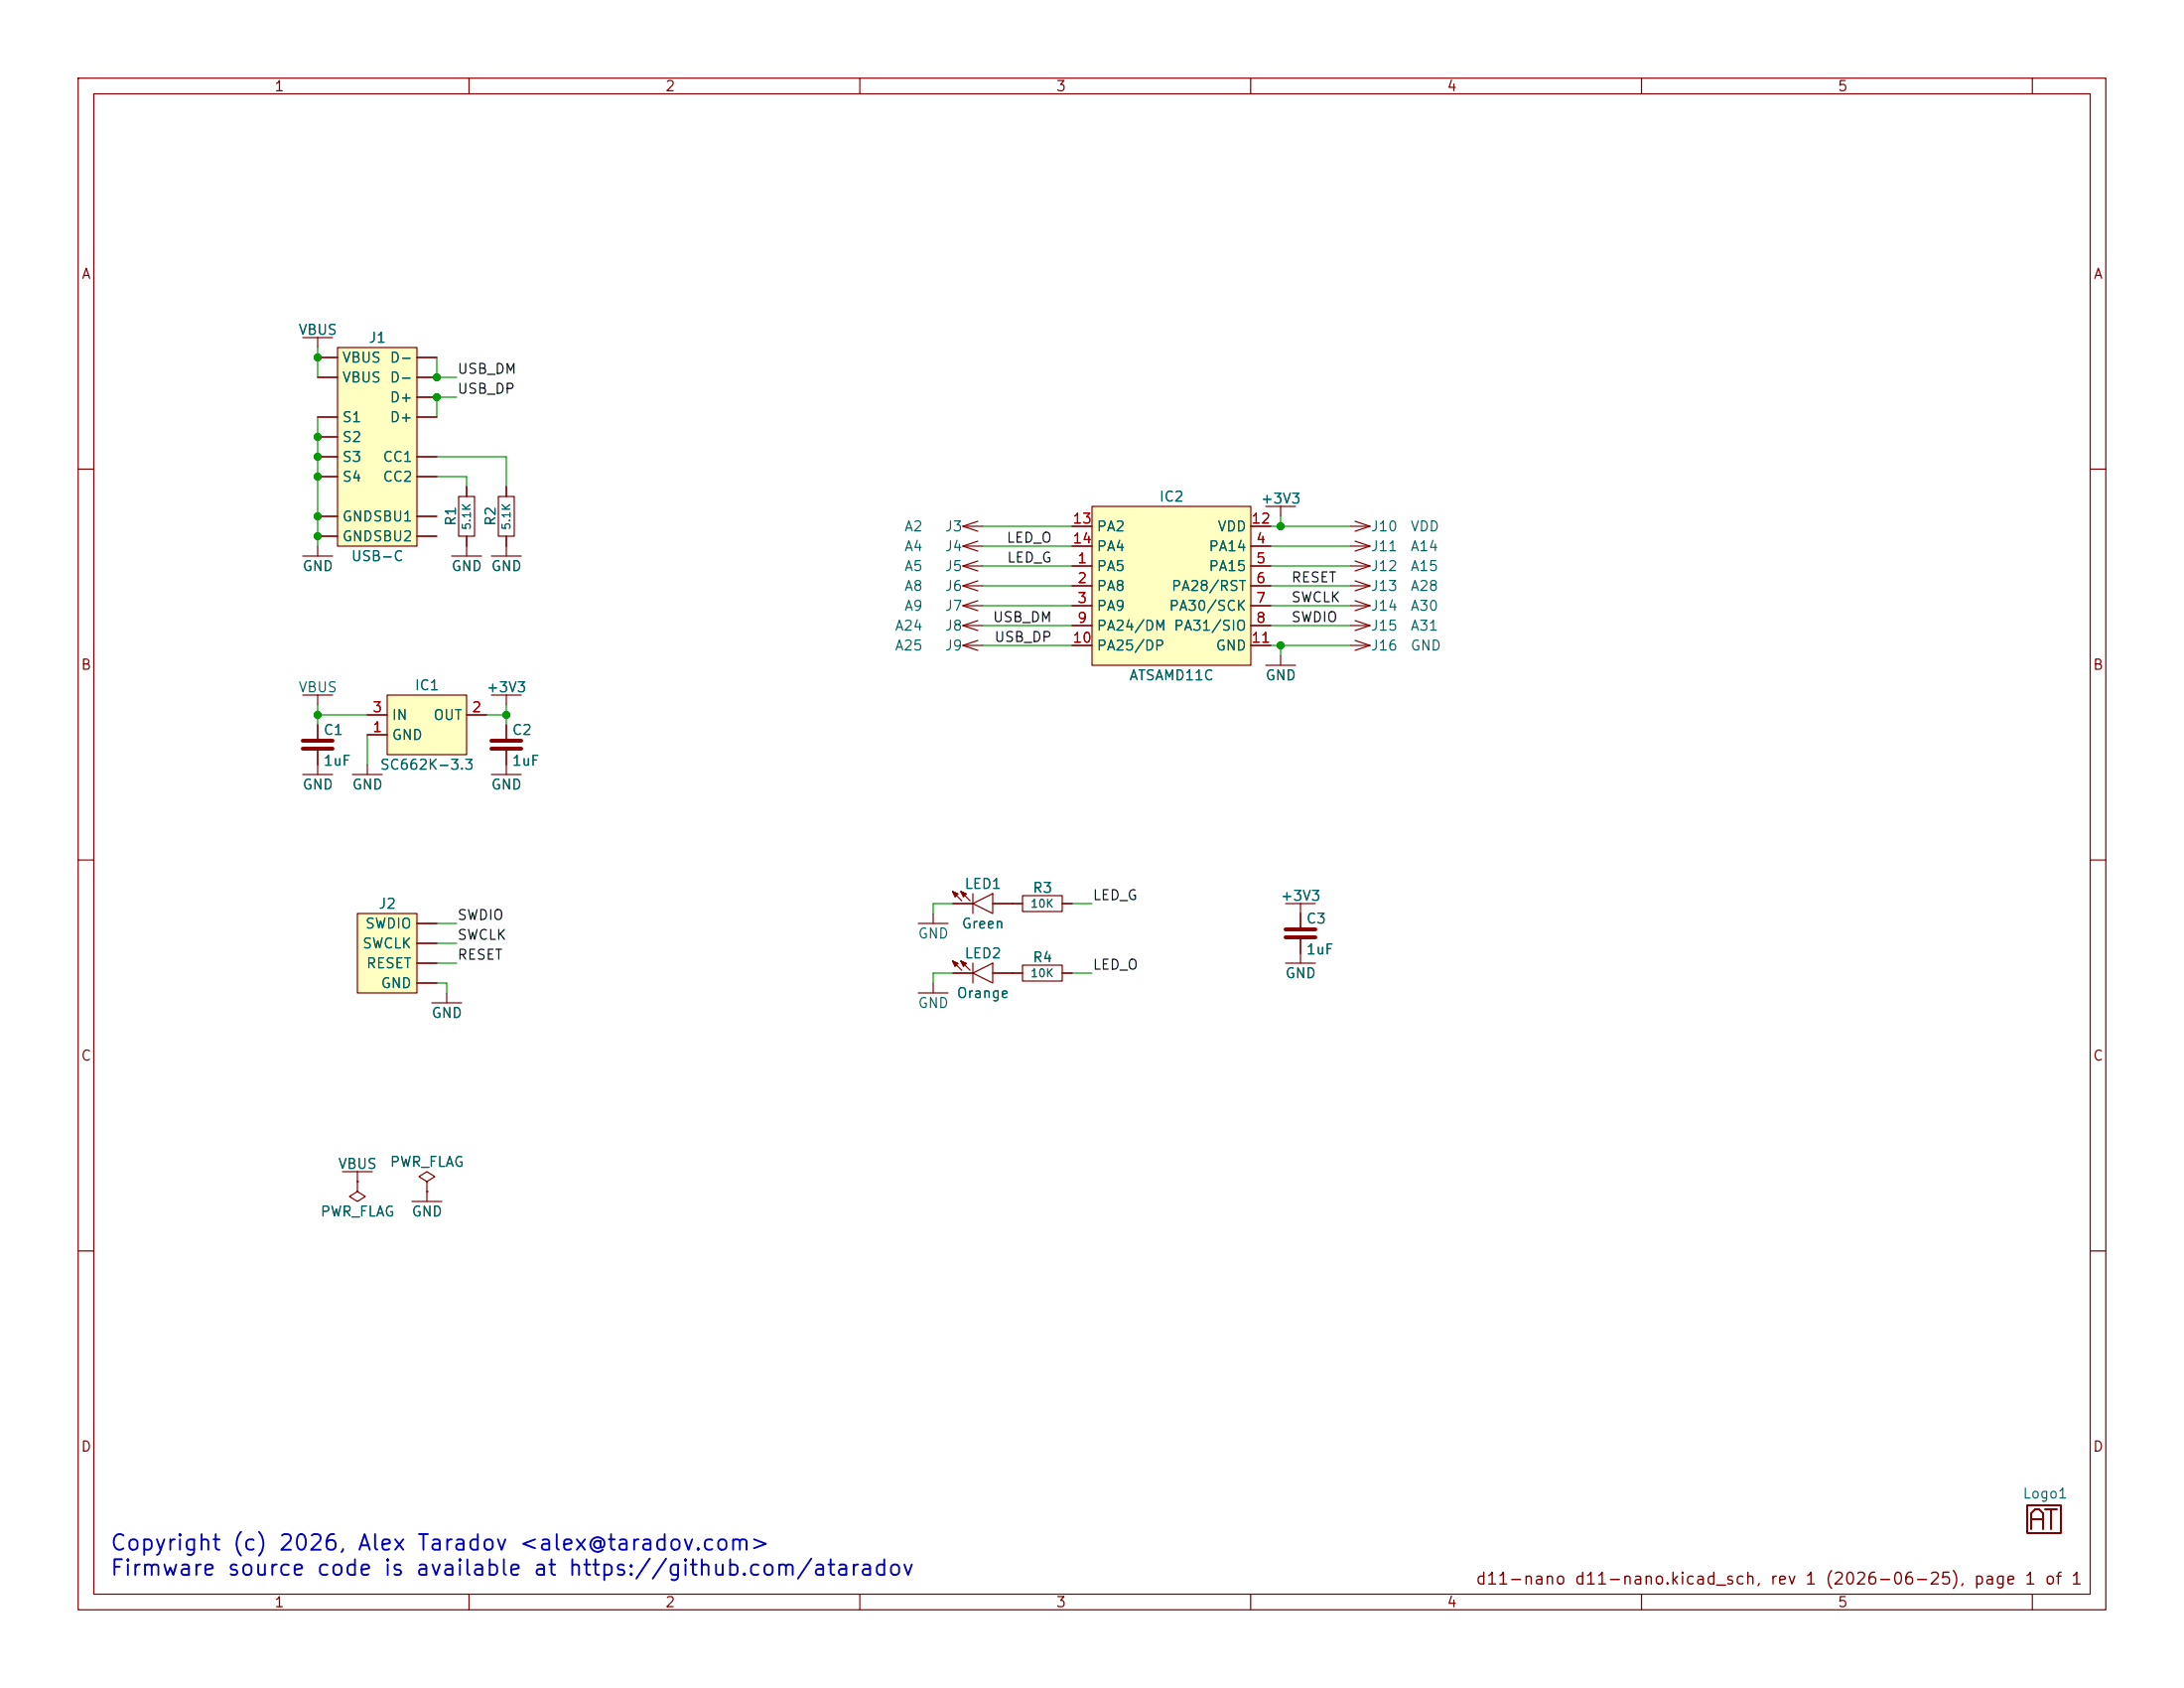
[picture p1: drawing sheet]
<svg xmlns="http://www.w3.org/2000/svg" width="279mm" height="216mm" viewBox="0 0 279 216" stroke-linecap="round" stroke-linejoin="round" font-family="sans-serif">
<g fill="none" stroke="#840000" stroke-width=".15">
<path d="M10 10h259.4v195.9h-259.4zM12 12h255.4v191.9h-255.4zM60 10v2M110 10v2M160 10v2M210 10v2M260 10v2M10 60h2M123.2 69.9l1.9 .6M123.2 69.9h2.5M123.2 67.3l1.9 .6M123.2 67.3h2.5"/>
<path d="M123.2 74.9h2.5M123.2 77.5h2.5M123.2 72.4h2.5M123.2 72.4l1.9 .6M123.2 74.9l1.9 .7M123.2 77.5l1.9 .6M125.1 69.2l-1.9 .7M125.1 66.7l-1.9 .6M125.1 71.8l-1.9 .6M125.1 74.3l-1.9 .6M125.1 79.4l-1.9 .6M125.1 76.8l-1.9 .7"/>
<path d="M172.7 69.9h2.6M172.7 67.3h2.6M172.7 74.9h2.6M172.7 77.5h2.6M172.7 72.4h2.6M173.4 66.7l1.9 .6M173.4 79.4l1.9 .6M173.4 74.3l1.9 .6M173.4 76.8l1.9 .7M173.4 69.2l1.9 .7M173.4 71.8l1.9 .6M175.3 67.3l-1.9 .6"/>
<path d="M175.3 74.9l-1.9 .7M175.3 77.5l-1.9 .6M175.3 69.9l-1.9 .6M175.3 72.4l-1.9 .6M267.4 60h2M38.7 88.9h3.8M40.6 88.9v1.3M64.8 92.7v1.9M64.8 95.9v1.9M123.2 80h2.5M123.2 82.6h2.5M123.2 80l1.9 .6"/>
<path d="M123.2 82.6l1.9 .6M125.1 81.9l-1.9 .7M172.7 80h2.6M172.7 82.6h2.6M173.4 81.9l1.9 .7M175.3 80l-1.9 .6M175.3 82.6l-1.9 .6M10 110h2M267.4 110h2M10 160h2M267.4 160h2M60 203.9v2"/>
<path d="M110 203.9v2M160 203.9v2M210 203.9v2M260 203.9v2"/>
</g>
<path d="M62.9 94.7h3.8M62.9 95.8h3.8" fill="none" stroke="#840000" stroke-width=".5"/>
<path d="M45.7 116.8h7.6v10.2h-7.6z" fill="#ffffc2"/>
<path d="M45.7 116.8h7.6v10.2h-7.6zM53.3 118.1h2.6M53.3 125.7h2.6M53.3 123.2h2.6M53.3 120.7h2.6" fill="none" stroke="#840000" stroke-width=".15"/>
<path d="M49.5 88.9h10.2v7.6h-10.2z" fill="#ffffc2"/>
<g fill="none" stroke="#840000" stroke-width=".15">
<path d="M38.7 43.2h3.8M40.6 43.2v1.3M62.9 71.1h3.8M64.8 69.9v1.2M161.9 64.8h3.8M163.8 64.8v1.2M38.7 99.1h3.8M40.6 92.7v1.9M40.6 95.9v3.2M45.1 99.1h3.8M47 94h2.5M47 91.4h2.5"/>
<path d="M47 97.8v1.3M49.5 88.9h10.2v7.6h-10.2zM59.7 91.4h2.5M62.9 88.9h3.8M62.9 99.1h3.8M64.8 88.9v1.3M64.8 97.8v1.3M161.9 85.1h3.8M163.8 83.8v1.3M117.5 118.1h3.8M119.4 116.8v1.3M121.9 115.6h2.6"/>
<path d="M122.4 114.4l-.5-.4 .4 .6M122.5 114.4l-.3 .3-.3-.7 .6 .4-.6-.4 1.1 1.2M123.5 114.4l-.6-.4 .4 .6M123.6 114.4l-.4 .3-.3-.7 .7 .4-.7-.4 1.2 1.2M124.5 115.6l2.5-1.3v2.5zM124.5 114.3v2.5M127 115.6h3.8M130.8 114.6h5.1v2h-5.1zM135.9 115.6h1.3M164.5 115.6h3.8M166.4 115.6v3.1M55.2 128.3h3.9"/>
<path d="M57.1 127v1.3M117.5 127h3.8M119.4 125.7v1.3M121.9 124.5h2.6M122.4 123.3l-.5-.4 .4 .6M122.5 123.2l-.3 .4-.3-.7 .6 .3-.6-.3 1.1 1.2M123.5 123.3l-.6-.4 .4 .6M123.6 123.2l-.4 .4-.3-.7 .7 .3-.7-.3 1.2 1.2M124.5 124.5l2.5-1.3v2.5zM124.5 123.2v2.5M127 124.5h3.8M130.8 123.4h5.1v2.1h-5.1z"/>
<path d="M135.9 124.5h1.3M164.5 123.2h3.8M166.4 120v3.2"/>
</g>
<path d="M38.7 94.7h3.8M38.7 95.8h3.8M164.5 118.9h3.8M164.5 119.9h3.8" fill="none" stroke="#840000" stroke-width=".5"/>
<path d="M259.3 192.5h4.4v3.6h-4.4zM259.8 195.6v-2.1l.5-.5h.6l.5 .5v2.1M259.8 194.3h1.6M261.6 193h1.5M262.4 193v2.6" fill="none" stroke="#840000" stroke-width=".25"/>
<path d="M139.7 64.8h20.3v20.3h-20.3z" fill="#ffffc2"/>
<g fill="none" stroke="#840000" stroke-width=".15">
<path d="M57.8 71.1h3.8M58.7 63.5h2v5.1h-2zM59.7 62.2v1.3M59.7 68.6v2.5M63.8 63.5h2v5.1h-2zM64.8 62.2v1.3M64.8 68.6v1.3M137.2 72.4h2.5M137.2 74.9h2.5M137.2 77.5h2.5M137.2 69.9h2.5M137.2 67.3h2.5"/>
<path d="M139.7 64.8h20.3v20.3h-20.3zM160 72.4h2.6M160 74.9h2.6M160 77.5h2.6M160 69.9h2.6M160 67.3h2.6M137.2 80h2.5M137.2 82.6h2.5M160 80h2.6M160 82.6h2.6M43.8 149.9h3.8M45.7 151.1v1.3l1 .6-1 .7-1-.7 1-.6"/>
<path d="M45.7 151.1h.1M45.7 149.9v1.2M52.7 153.7h3.8M54.6 151.1l1-.6-1-.6-1 .6 1 .6v1.3M54.6 152.4h.1M54.6 152.4v1.3"/>
</g>
<path d="M43.2 44.5h10.1v25.4h-10.1z" fill="#ffffc2"/>
<g fill="none" stroke="#840000" stroke-width=".15">
<path d="M40.6 58.4h2.6M40.6 53.3h2.6M40.6 45.7h2.6M40.6 48.3h2.6M40.6 55.9h2.6M43.2 44.5h10.1v25.4h-10.1zM53.3 58.4h2.6M53.3 50.8h2.6M53.3 53.3h2.6M53.3 45.7h2.6M53.3 48.3h2.6M38.7 71.1h3.8"/>
<path d="M40.6 61h2.6M40.6 66h2.6M40.6 68.6h2.6M40.6 69.9v1.2M53.3 61h2.6M53.3 66h2.6M53.3 68.6h2.6M59.7 62.2v1.3M59.7 68.6v1.3M64.8 62.2v1.3M64.8 68.6v1.3M137.2 72.4h2.5"/>
<path d="M137.2 74.9h2.5M137.2 77.5h2.5M137.2 69.9h2.5M137.2 67.3h2.5M160 72.4h2.6M160 74.9h2.6M160 77.5h2.6M160 69.9h2.6M160 67.3h2.6M40.6 92.7v1.9M40.6 95.9v1.9M47 94h2.5"/>
<path d="M47 91.4h2.5M59.7 91.4h2.5M64.8 92.7v1.9M64.8 95.9v1.9M137.2 80h2.5M137.2 82.6h2.5M160 80h2.6M160 82.6h2.6M53.3 118.1h2.6M121.9 115.6h2.6M127 115.6h3.8M135.9 115.6h1.3"/>
<path d="M166.4 116.8v1.9M53.3 125.7h2.6M53.3 123.2h2.6M53.3 120.7h2.6M121.9 124.5h2.6M127 124.5h3.8M135.9 124.5h1.3M166.4 120v1.9M45.7 151.1h.1M54.6 152.4h.1"/>
</g>
<g fill="none" stroke="#009600" stroke-width=".15">
<path d="M40.6 44.5v3.8M40.6 53.3v16.6M55.9 58.4h8.9v3.8M55.9 45.7v2.6h2.5M58.4 50.8h-2.5v2.5M55.9 61h3.8v1.2M125.7 74.9h11.5M125.7 67.3h11.5M125.7 72.4h11.5M125.7 77.5h11.5M125.7 69.9h11.5M162.6 74.9h10.1"/>
<path d="M162.6 67.3h10.1M162.6 72.4h10.1M162.6 77.5h10.1M162.6 69.9h10.1M163.8 66v1.3M40.6 91.4h6.4M40.6 90.2v2.5M47 94v3.8M62.2 91.4h2.6M64.8 90.2v2.5M125.7 82.6h11.5M125.7 80h11.5"/>
<path d="M162.6 82.6h10.1M162.6 80h10.1M163.8 82.6v1.2M55.9 118.1h2.5M121.9 115.6h-2.5v1.2M137.2 115.6h2.5M55.9 125.7h1.2v1.3M55.9 120.7h2.5M55.9 123.2h2.5M121.9 124.5h-2.5v1.2M137.2 124.5h2.5"/>
</g>
<g fill="#009600" stroke="#009600" stroke-width=".13">
<circle cx="40.6" cy="55.9" r=".46"/>
<circle cx="40.6" cy="58.4" r=".46"/>
<circle cx="40.6" cy="61" r=".46"/>
<circle cx="40.6" cy="45.7" r=".46"/>
<circle cx="55.9" cy="50.8" r=".46"/>
<circle cx="55.9" cy="48.3" r=".46"/>
<circle cx="163.8" cy="82.6" r=".46"/>
<circle cx="163.8" cy="67.3" r=".46"/>
<circle cx="40.6" cy="66" r=".46"/>
<circle cx="40.6" cy="68.6" r=".46"/>
<circle cx="64.8" cy="91.4" r=".46"/>
<circle cx="40.6" cy="91.4" r=".46"/>
</g>
<g font-size="2" fill="#0000c2">
<text x="14" y="198.8">Copyright (c) 2026, Alex Taradov &lt;alex@taradov.com&gt;</text>
<text x="14" y="202">Firmware source code is available at https://github.com/ataradov</text>
</g>
<text font-size="1.5" fill="#840000" x="188.7" y="203">d11-nano d11-nano.kicad_sch, rev 1 (2026-06-25), page 1 of 1</text>
<g font-size="1.3" fill="#840000">
<text x="35" y="12">1</text>
<text x="85" y="12">2</text>
<text x="135" y="12">3</text>
<text x="185" y="12">4</text>
<text x="235" y="12">5</text>
<text x="10.3" y="36">A</text>
<text x="267.7" y="36">A</text>
<text x="10.3" y="86">B</text>
<text x="267.7" y="86">B</text>
<text x="10.3" y="136">C</text>
<text x="267.7" y="136">C</text>
<text x="10.3" y="186">D</text>
<text x="267.7" y="186">D</text>
<text x="35" y="205.9">1</text>
<text x="85" y="205.9">2</text>
<text x="135" y="205.9">3</text>
<text x="185" y="205.9">4</text>
<text x="235" y="205.9">5</text>
</g>
<g font-size="1.3" fill="#006464">
<text x="38.1" y="43.1">VBUS</text>
<text x="43.7" y="46.7">VBUS</text>
<text x="47.1" y="44.2">J1</text>
<text x="49.8" y="46.7">D-</text>
<text x="43.7" y="49.2">VBUS</text>
<text x="49.8" y="51.8">D+</text>
<text x="49.8" y="49.2">D-</text>
<text x="43.7" y="54.3">S1</text>
<text x="43.7" y="56.9">S2</text>
<text x="43.7" y="59.4">S3</text>
<text x="48.9" y="59.4">CC1</text>
<text x="49.8" y="54.3">D+</text>
<text x="43.7" y="61.9">S4</text>
<text x="48.9" y="61.9">CC2</text>
<text x="148.2" y="64.5">IC2</text>
<text x="161.2" y="64.7">+3V3</text>
<text x="43.7" y="67">GNDSBU1</text>
<text x="43.7" y="69.6">GNDSBU2</text>
<text x="58.6" y="67.4" transform="rotate(-90 58.6 67.4)">R1</text>
<text x="63.7" y="67.4" transform="rotate(-90 63.7 67.4)">R2</text>
<text x="115.6" y="70.8">A4</text>
<text x="115.6" y="68.3">A2</text>
<text x="120.8" y="70.8">J4</text>
<text x="120.8" y="68.3">J3</text>
<text x="140.2" y="68.3">PA2</text>
<text x="140.2" y="70.8">PA4</text>
<text x="154.5" y="70.8">PA14</text>
<text x="155.7" y="68.3">VDD</text>
<text x="175.3" y="68.3">J10</text>
<text x="175.3" y="70.8">J11</text>
<text x="180.3" y="68.3">VDD</text>
<text x="180.3" y="70.8">A14</text>
<text x="38.6" y="73.4">GND</text>
<text x="44.8" y="72.1">USB-C</text>
<text x="57.7" y="73.4">GND</text>
<text x="62.7" y="73.4">GND</text>
<text x="115.6" y="73.4">A5</text>
<text x="115.6" y="75.9">A8</text>
<text x="120.8" y="73.4">J5</text>
<text x="120.8" y="75.9">J6</text>
<text x="140.2" y="73.4">PA5</text>
<text x="140.2" y="75.9">PA8</text>
<text x="149.8" y="75.9">PA28/RST</text>
<text x="154.5" y="73.4">PA15</text>
<text x="175.3" y="75.9">J13</text>
<text x="175.3" y="73.4">J12</text>
<text x="180.3" y="75.9">A28</text>
<text x="180.3" y="73.4">A15</text>
<text x="114.4" y="81">A24</text>
<text x="114.4" y="83.5">A25</text>
<text x="115.6" y="78.4">A9</text>
<text x="120.8" y="81">J8</text>
<text x="120.8" y="83.5">J9</text>
<text x="120.8" y="78.4">J7</text>
<text x="140.2" y="78.4">PA9</text>
<text x="140.2" y="81">PA24/DM PA31/SIO</text>
<text x="140.2" y="83.5">PA25/DP</text>
<text x="149.5" y="78.4">PA30/SCK</text>
<text x="155.4" y="83.5">GND</text>
<text x="175.3" y="81">J15</text>
<text x="175.3" y="78.4">J14</text>
<text x="175.3" y="83.5">J16</text>
<text x="180.3" y="83.5">GND</text>
<text x="180.3" y="81">A31</text>
<text x="180.3" y="78.4">A30</text>
<text x="38.1" y="88.9">VBUS</text>
<text x="53" y="88.6">IC1</text>
<text x="62.1" y="88.9">+3V3</text>
<text x="144.4" y="87.3">ATSAMD11C</text>
<text x="161.8" y="87.3">GND</text>
<text x="41.3" y="94.3">C1</text>
<text x="50" y="95">GND</text>
<text x="50" y="92.4">IN</text>
<text x="55.4" y="92.4">OUT</text>
<text x="65.4" y="94.3">C2</text>
<text x="38.6" y="101.3">GND</text>
<text x="41.3" y="98.3">1uF</text>
<text x="45" y="101.3">GND</text>
<text x="48.5" y="98.8">SC662K-3.3</text>
<text x="62.7" y="101.3">GND</text>
<text x="65.4" y="98.3">1uF</text>
<text x="46.6" y="119.1">SWDIO</text>
<text x="48.3" y="116.5">J2</text>
<text x="122.9" y="119.1">Green</text>
<text x="123.3" y="114">LED1</text>
<text x="132" y="114.5">R3</text>
<text x="163.7" y="115.5">+3V3</text>
<text x="167" y="118.4">C3</text>
<text x="46.3" y="121.6">SWCLK</text>
<text x="46.8" y="124.2">RESET</text>
<text x="117.3" y="120.4">GND</text>
<text x="123.3" y="122.9">LED2</text>
<text x="132" y="123.4">R4</text>
<text x="164.3" y="125.4">GND</text>
<text x="167" y="122.4">1uF</text>
<text x="48.6" y="126.7">GND</text>
<text x="55.1" y="130.5">GND</text>
<text x="117.3" y="129.2">GND</text>
<text x="122.3" y="128">Orange</text>
<text x="43.2" y="149.8">VBUS</text>
<text x="49.8" y="149.6">PWR_FLAG</text>
<text x="40.9" y="155.9">PWR_FLAG</text>
<text x="52.6" y="155.9">GND</text>
<text x="258.7" y="192">Logo1</text>
</g>
<g font-size="1.3" fill="#0f0f0f">
<text x="58.4" y="50.7">USB_DP</text>
<text x="58.4" y="48.1">USB_DM</text>
<text x="128.7" y="69.7">LED_O</text>
<text x="128.7" y="72.3">LED_G</text>
<text x="165.1" y="77.3">SWCLK</text>
<text x="165.1" y="74.8">RESET</text>
<text x="126.9" y="79.9">USB_DM</text>
<text x="127.1" y="82.4">USB_DP</text>
<text x="165.1" y="79.9">SWDIO</text>
<text x="58.4" y="118">SWDIO</text>
<text x="139.7" y="115.4">LED_G</text>
<text x="58.4" y="120.5">SWCLK</text>
<text x="58.4" y="123.1">RESET</text>
<text x="139.7" y="124.3">LED_O</text>
</g>
<g font-size="1.3" fill="#a90000">
<text x="137.1" y="67.3">13</text>
<text x="137.1" y="69.8">14</text>
<text x="160" y="67.3">12</text>
<text x="160.6" y="69.8">4</text>
<text x="137.7" y="72.4">1</text>
<text x="137.7" y="74.9">2</text>
<text x="137.7" y="77.4">3</text>
<text x="160.6" y="72.4">5</text>
<text x="160.6" y="74.9">6</text>
<text x="160.6" y="77.4">7</text>
<text x="137.1" y="82.5">10</text>
<text x="137.7" y="80">9</text>
<text x="160" y="82.5">11</text>
<text x="160.6" y="80">8</text>
<text x="47.6" y="94">1</text>
<text x="47.6" y="91.4">3</text>
<text x="60.3" y="91.4">2</text>
</g>
<g font-size="1" fill="#006464">
<text x="60.5" y="67.9" transform="rotate(-90 60.5 67.9)">5.1K</text>
<text x="65.5" y="67.9" transform="rotate(-90 65.5 67.9)">5.1K</text>
<text x="131.7" y="116.3">10K</text>
<text x="131.7" y="125.2">10K</text>
</g>
</svg>
